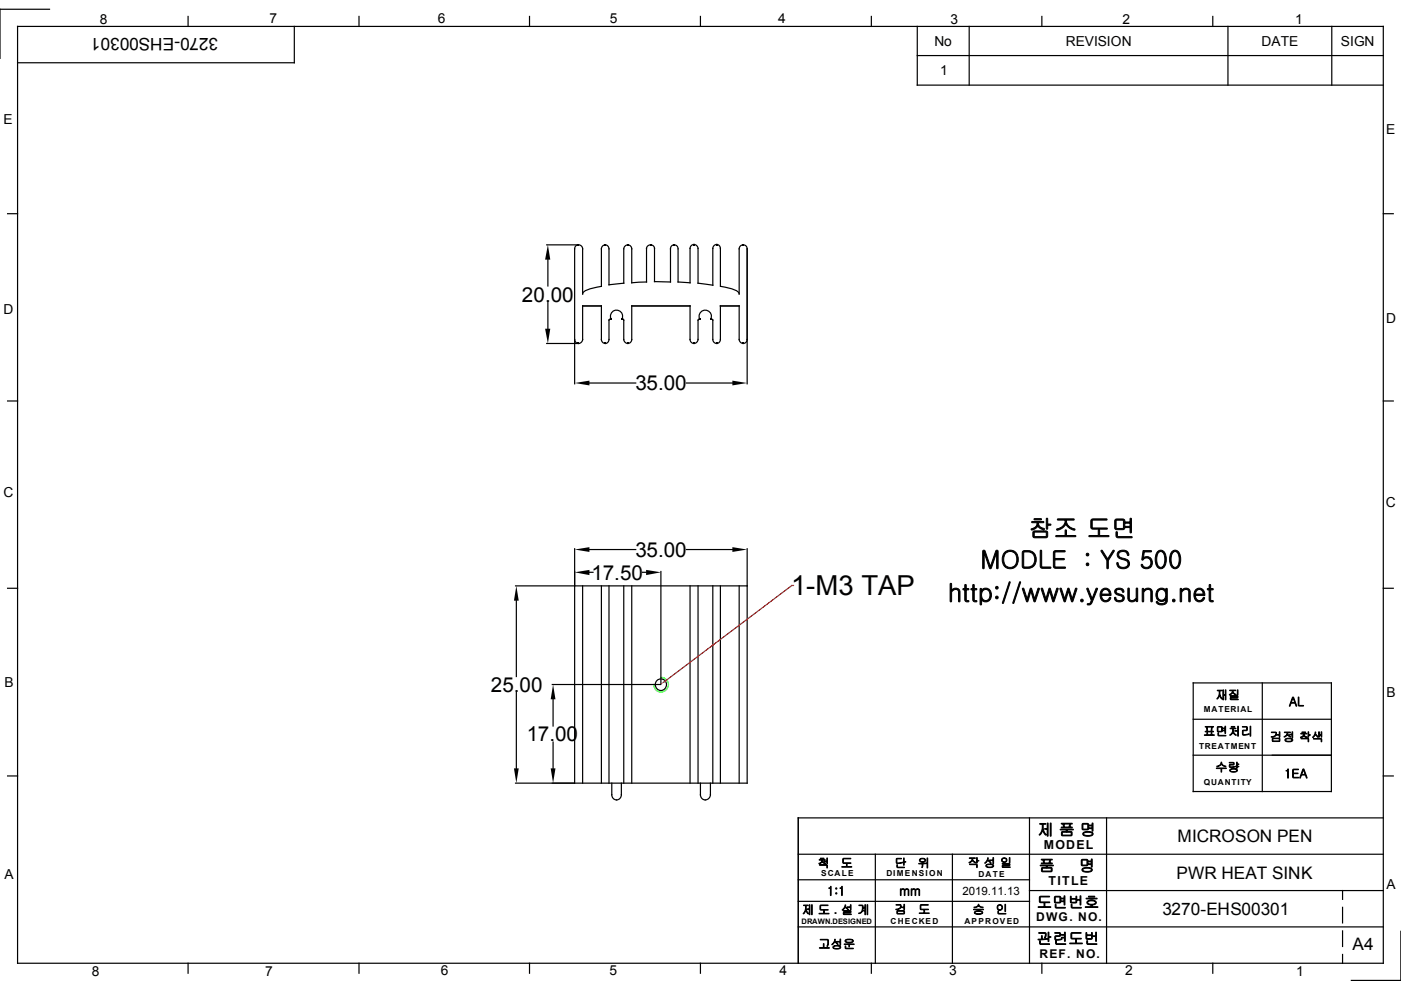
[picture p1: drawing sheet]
<svg xmlns="http://www.w3.org/2000/svg" width="297mm" height="210mm" viewBox="0 0 297 210" stroke-linecap="round" stroke-linejoin="round" font-family="sans-serif">
<g fill="none" stroke="#000" stroke-width=".25">
<path d="M3.7 5.6h289.6v198.6h-289.6zM10.5 2h-10.5v10.4M39.9 3.5v2.1M62.4 5.6v7.7h-58.7M76.1 3.5v2.1M112.3 3.5v2.1M148.5 3.5v2.1M184.7 3.5v2.1M194.5 5.6v12.4h98.8M194.5 11.8h98.8M205.5 5.6v12.4M220.9 3.5v2.1"/>
<path d="M257.1 3.5v2.1M260.3 5.6v12.4M282.4 5.6v12.4M1.6 45.3h2.1M115.9 51.9h6.7M116.2 55v5.6M293.3 45.3h2.1M115.9 72.8h6.7M116.2 64v5.7M121.8 72.1v9.3M123.5 62.3v-9.5a.85 .85 0 0 0-.8-.9 .85 .85 0 0 0-.9 .9v19.2a.85 .85 0 0 0 .9 .8 .85 .85 0 0 0 .8-.8v-7.1h4v7.1a.81 .81 0 0 0 .8 .8 .81 .81 0 0 0 .8-.8v-4.2M127.5 60.6v-7.8a.81 .81 0 0 1 .8-.9 .81 .81 0 0 1 .8 .9v7.6l3.1-.4v-7.2a.85 .85 0 0 1 .9-.9 .85 .85 0 0 1 .8 .9v7.2l3.2-.2v-7.1a.85 .85 0 0 1 .8-.8 .85 .85 0 0 1 .9 .8v7l2.8 .1h.6v-7a.81 .81 0 0 1 .8-.9 .81 .81 0 0 1 .8 .9v7l2.5 .2v-7.3a.85 .85 0 0 1 .9-.9 .85 .85 0 0 1 .8 .9v7.3l3.1 .5v-7.8a.81 .81 0 0 1 .8-.9 .81 .81 0 0 1 .8 .9v8"/>
<path d="M129.1 67.9l.4-.3a1.3 1.3 0 0 1 1.2-1.9 1.3 1.3 0 0 1 1.2 1.9h.2l.1 .3v4.1a.85 .85 0 0 0 .9 .8 .85 .85 0 0 0 .8-.8v-7.1h12.4v7.1a.85 .85 0 0 0 .9 .8 .85 .85 0 0 0 .8-.8v-4.1l.3-.3a1.3 1.3 0 0 1 1.2-1.8 1.3 1.3 0 0 1 1.2 1.8l.4 .3M156.7 62.3v-9.5a.85 .85 0 0 1 .9-.9 .85 .85 0 0 1 .8 .9v19.2a.85 .85 0 0 1-.8 .8 .85 .85 0 0 1-.9-.8v-7.1h-4v7.1a.81 .81 0 0 1-.8 .8 .81 .81 0 0 1-.8-.8v-4.2M158.4 72.1v9.3M1.6 85h2.1M125 81.2h9.8M145.5 81.2h9.8M293.3 85h2.1M121.8 116.3v49.7h36.6v-49.7M125 116.5h9.8M145.5 116.5h9.8M1.6 124.7h2.1M109.3 124.2h12.5"/>
<path d="M109.5 127.4v16M121.8 124.2h36.6M123.5 124.2v41.8M125 121.3h.7M127.5 124.2v41.8M129.1 124.2v41.8M132.2 124.2v41.8M133.9 124.2v41.8M136.2 121.3h.8M140.1 121.2v23.8M146.3 124.2v41.8M148 124.2v41.8"/>
<path d="M151.1 124.2v41.8M152.7 124.2v41.8M156.7 124.2v41.8M293.3 124.7h2.1M109.5 146.8v16.1M117.1 145.1h22.9M117.3 148.3v5.6M117.3 157.3v5.6M1.6 164.5h2.1M109.3 166h12.5M129.7 166v2.5a1.02 1.02 0 0 0 1 1.1 1.02 1.02 0 0 0 1-1.1v-2.5M148.5 166v2.5a1.06 1.06 0 0 0 1.1 1.1 1.06 1.06 0 0 0 1-1.1v-2.5"/>
<path d="M293.3 164.5h2.1M297 197.5v10.4h-10.5M39.9 204.2v2.1M76.1 204.2v2.1M112.3 204.2v2.1M148.5 204.2v2.1M184.7 204.2v2.1M220.9 204.2v2.1M257.1 204.2v2.1"/>
<circle cx="140.1" cy="145.2" r="1.21"/>
</g>
<g fill="#000">
<path d="M116.2 51.9l.5 3.1h-1.1zM115.6 69.7h1.1l-.5 3.1zM121.8 81.2l3.2-.5v1zM155.3 80.7l3.1 .5-3.1 .5zM121.8 116.5l3.2-.5v1zM155.3 116l3.1 .5-3.1 .5zM109.5 124.2l.5 3.2h-1zM121.8 121.3l3.2-.5v1.1zM137 120.8l3.1 .5-3.1 .6zM117.3 145.1l.5 3.2h-1zM109 162.9h1l-.5 3.1zM116.8 162.9h1l-.5 3.1z"/>
<path d="M122.5 51.7h.3v.3h-.3z" fill-rule="evenodd"/>
<path d="M128.2 51.8h.2v.3h-.2z" fill-rule="evenodd"/>
<path d="M133 51.8h.3v.3h-.3z" fill-rule="evenodd"/>
<path d="M137.8 51.7h.3v.3h-.3z" fill-rule="evenodd"/>
<path d="M142.8 51.7h.3v.3h-.3z" fill-rule="evenodd"/>
<path d="M147 51.7h.2v.3h-.2z" fill-rule="evenodd"/>
<path d="M151.8 51.7h.3v.3h-.3z" fill-rule="evenodd"/>
<path d="M157.5 51.7h.2v.3h-.2z" fill-rule="evenodd"/>
<path d="M122.5 72.7h.3v.2h-.3z" fill-rule="evenodd"/>
<path d="M128.2 72.7h.2v.2h-.2z" fill-rule="evenodd"/>
<path d="M129.4 67.5h.2v.2h-.2z" fill-rule="evenodd"/>
<path d="M131.8 67.5h.3v.2h-.3z" fill-rule="evenodd"/>
<path d="M133 72.7h.3v.2h-.3z" fill-rule="evenodd"/>
<path d="M147 72.7h.2v.2h-.2z" fill-rule="evenodd"/>
<path d="M148.3 67.5h.2v.2h-.2z" fill-rule="evenodd"/>
<path d="M150.6 67.5h.3v.2h-.3z" fill-rule="evenodd"/>
<path d="M151.8 72.7h.3v.2h-.3z" fill-rule="evenodd"/>
<path d="M157.5 72.7h.2v.2h-.2z" fill-rule="evenodd"/>
</g>
<path d="M140.1 143.6a1.55 1.55 0 0 1 1.6 1.6 1.55 1.55 0 0 1-1.6 1.5 1.55 1.55 0 0 1-1.5-1.6" fill="none" stroke="#0f0" stroke-width=".25"/>
<path d="M140.9 144.3l.2 .3-1 .4z" fill="#f00"/>
<path d="M168.2 124.1h-.3l-26.9 20.4" fill="none" stroke="#f00" stroke-width=".25"/>
<g fill="none" stroke="#000" stroke-width=".25">
<path d="M127.5 60.7l-1.9 .4a2.64 2.64 0 0 0-2.1 1.2M152.8 60.7l1.9 .4a2.62 2.62 0 0 1 2 1.2M253 144.8h29.3v23h-29.3zM253 152.5h29.3M267.6 144.8v23M218.3 173.4v30.8M234.6 173.4v30.8M253 160.1h29.3M293.3 173.4h-124.1v30.8M169.2 191.1h49.1M169.2 186.5h49.1M169.2 181.1h124.1"/>
<path d="M169.2 196.5h124.1M185.6 181.1v23.1M201.9 181.1v23.1M218.3 188.8h75M284.6 188.8v1.9M284.6 192.4v3.3M284.6 197.4v3.3M284.6 202.4v1.8"/>
</g>
<text font-size="5.8" x="167.7" y="126.3">1-M3 TAP</text>
<g font-size="5.2">
<text x="218" y="113.9">참조 도면</text>
<text x="207.9" y="120.5">MODLE : YS 500</text>
<text x="201" y="127.5">http://www.yesung.net</text>
</g>
<g font-size="4.4">
<text x="110.7" y="63.9">20.00</text>
<text x="134.7" y="82.7">35.00</text>
<text x="134.7" y="118">35.00</text>
<text x="125.4" y="123">17.50</text>
<text x="104.1" y="146.7">25.00</text>
<text x="111.7" y="157.2">17.00</text>
</g>
<g font-size="3.6">
<text x="46.2" y="8.1" transform="rotate(-180 46.2 8.1)">3270-EHS00301</text>
<text x="249.7" y="178.6">MICROSON PEN</text>
<text x="249.4" y="186.3">PWR HEAT SINK</text>
<text x="246.5" y="194">3270-EHS00301</text>
<text x="286.8" y="201.5">A4</text>
</g>
<g font-size="3.4">
<text x="220" y="177.1">제 품 명</text>
<text x="220.2" y="184.8">품</text>
<text x="228.8" y="184.8">명</text>
</g>
<g font-size="3.3">
<text x="219.8" y="192.5">도면번호</text>
<text x="219.8" y="200.2">관련도번</text>
</g>
<g font-size="2.9">
<text x="21.2" y="5">8</text>
<text x="57.1" y="4.9">7</text>
<text x="92.8" y="4.9">6</text>
<text x="129.3" y="4.9">5</text>
<text x="165" y="4.9">4</text>
<text x="201.5" y="5">3</text>
<text x="238" y="5">2</text>
<text x="274.6" y="5">1</text>
<text x="198.1" y="9.8">No</text>
<text x="226" y="9.8">REVISION</text>
<text x="267.5" y="9.8">DATE</text>
<text x="284.3" y="9.8">SIGN</text>
<text x="199.3" y="15.9">1</text>
<text x=".8" y="26.3">E</text>
<text x="293.9" y="28.4">E</text>
<text x=".8" y="66.5">D</text>
<text x="293.9" y="68.5">D</text>
<text x=".8" y="105.4">C</text>
<text x="293.8" y="107.5">C</text>
<text x=".9" y="145.6">B</text>
<text x="294" y="147.8">B</text>
<text x=".9" y="186.5">A</text>
<text x="294" y="188.5">A</text>
<text x="19.5" y="206.9">8</text>
<text x="56.2" y="206.9">7</text>
<text x="93.5" y="206.8">6</text>
<text x="129.2" y="206.8">5</text>
<text x="165.3" y="206.7">4</text>
<text x="201.3" y="206.8">3</text>
<text x="238.6" y="206.8">2</text>
<text x="274.8" y="206.9">1</text>
</g>
<g font-size="2.6">
<text x="257.7" y="148.3">재질</text>
<text x="273.3" y="149.7">AL</text>
<text x="255.1" y="156">표면처리</text>
<text x="269.2" y="157.2">검정 착색</text>
<text x="257.6" y="163.6">수량</text>
<text x="272.3" y="164.9">1EA</text>
<text x="173.3" y="183.9">척</text>
<text x="178.2" y="183.9">도</text>
<text x="189.7" y="183.9">단</text>
<text x="194.6" y="183.9">위</text>
<text x="205.1" y="183.8">작 성 일</text>
<text x="221.3" y="180.1">MODEL</text>
<text x="175.3" y="189.8">1:1</text>
<text x="190.7" y="189.8">mm</text>
<text x="222.3" y="187.7">TITLE</text>
<text x="170" y="193.8">제 도 . 설 계</text>
<text x="189.7" y="193.7">검</text>
<text x="194.6" y="193.7">도</text>
<text x="206.2" y="193.7">승</text>
<text x="211.1" y="193.7">인</text>
<text x="219.7" y="195.3">DWG. NO.</text>
<text x="173.5" y="201.1">고성운</text>
<text x="220.4" y="203.1">REF. NO.</text>
</g>
<text font-size="2.4" x="204" y="189.7">2019.11.13</text>
<g font-size="1.8">
<text x="255.3" y="151">MATERIAL</text>
<text x="254.3" y="158.8">TREATMENT</text>
<text x="255.3" y="166.4">QUANTITY</text>
<text x="174.1" y="185.8">SCALE</text>
<text x="188" y="185.8">DIMENSION</text>
<text x="207.4" y="185.9">DATE</text>
<text x="188.8" y="195.9">CHECKED</text>
<text x="204.5" y="195.8">APPROVED</text>
</g>
<text font-size="1.6" x="169.9" y="195.8">DRAWN.DESIGNED</text>
</svg>
